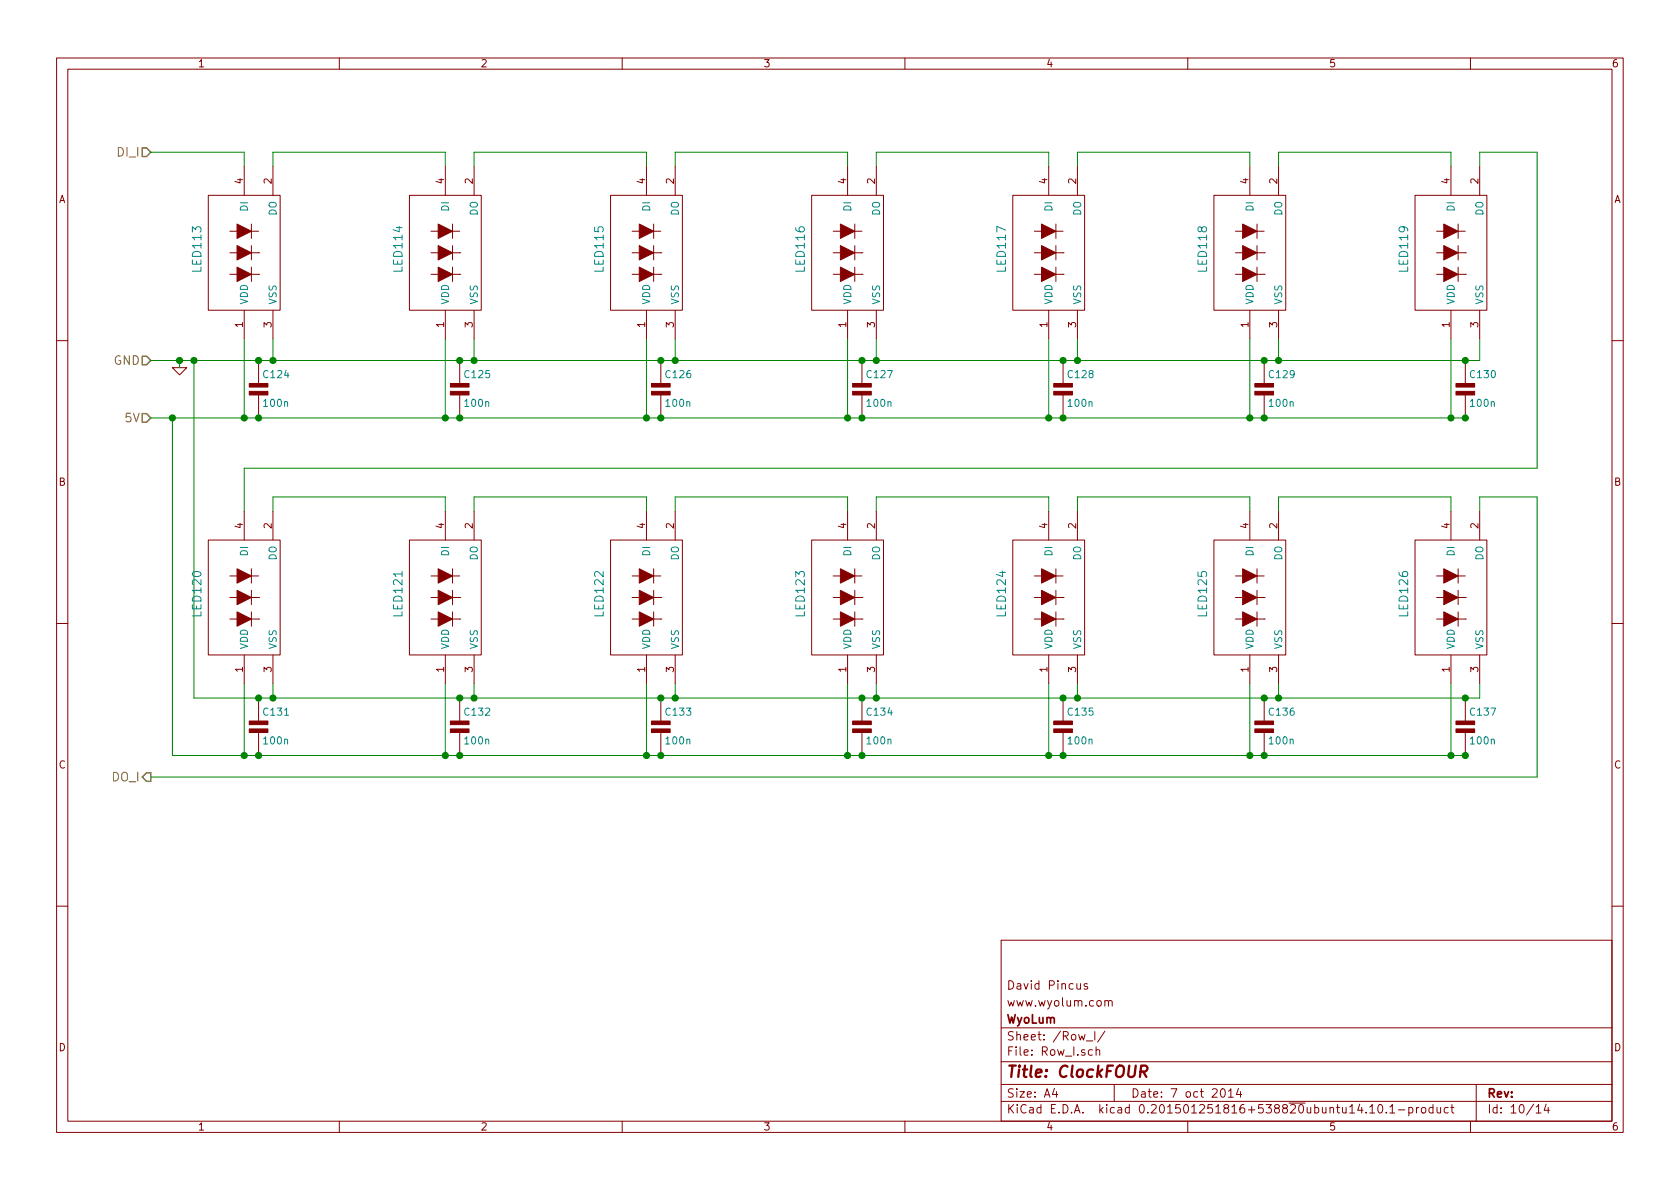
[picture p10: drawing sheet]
EESchema Schematic File Version 2
LIBS:ClockFOUR
LIBS:ClockFOUR-cache
EELAYER 25 0
EELAYER END
$Descr A4 11693 8268
encoding utf-8
Sheet 10 14
Title "ClockFOUR"
Date "7 oct 2014"
Rev ""
Comp "WyoLum"
Comment1 "www.wyolum.com"
Comment2 "David Pincus"
Comment3 ""
Comment4 ""
$EndDescr
Text HLabel 1050 5400 0    60   Output ~ 0
DO_I
Text HLabel 1050 2500 0    60   Input ~ 0
GND
Text HLabel 1050 1050 0    60   Input ~ 0
DI_I
Text HLabel 1050 2900 0    60   Input ~ 0
5V
$Comp
L GND #PWR017
U 1 1
P 1250 2550
F 0 "#PWR017" H 1250 2550 30  0001 C CNN
F 1 "GND" H 1250 2480 30  0001 C CNN
F 2 "" H 1250 2550 60  0001 C CNN
F 3 "" H 1250 2550 60  0001 C CNN
	1    1250 2550
	1    0    0    -1  
$EndComp
$Comp
L C2 C124
U 1 1
P 1800 2700
F 0 "C124" H 1825 2800 50  0000 L CNN
F 1 "100n" H 1825 2600 50  0000 L CNN
F 2 "C4_Pretty:c_0805_led" H 1800 2700 50  0001 C CNN
F 3 "" H 1800 2700 60  0001 C CNN
F 4 "CAP CER 0.1UF 25V 10% X7R 0805" H 1800 2900 60  0001 L CNN "Field4"
F 5 "100n, 25V" H 1800 3000 60  0001 L CNN "Field5"
F 6 "Surface Mount, MLCC" H 1800 3100 60  0001 L CNN "Field6"
F 7 "Kemet" H 1800 3200 60  0001 L CNN "Field7"
F 8 "C0805C104K3RACTU" H 1800 3300 60  0001 L CNN "Field8"
F 9 "Digikey" H 1800 3400 60  0001 L CNN "Field9"
F 10 "399-1168-1-ND" H 1800 3500 60  0001 L CNN "Field10"
F 11 "http://www.digikey.com/product-detail/en/C0805C104K3RACTU/399-1168-1-ND/411443" H 1800 3600 60  0001 L CNN "Field11"
	1    1800 2700
	1    0    0    -1  
$EndComp
Wire Wire Line
	1250 2500 1250 2550
Wire Wire Line
	1050 1050 1700 1050
Wire Wire Line
	1700 1050 1700 1150
Connection ~ 1250 2500
Wire Wire Line
	1900 1150 1900 1050
Wire Wire Line
	1900 1050 3100 1050
Wire Wire Line
	3100 1050 3100 1150
Wire Wire Line
	3300 1150 3300 1050
Wire Wire Line
	3300 1050 4500 1050
Wire Wire Line
	4500 1050 4500 1150
Wire Wire Line
	4700 1150 4700 1050
Wire Wire Line
	4700 1050 5900 1050
Wire Wire Line
	5900 1050 5900 1150
Wire Wire Line
	6100 1150 6100 1050
Wire Wire Line
	6100 1050 7300 1050
Wire Wire Line
	7300 1050 7300 1150
Wire Wire Line
	7500 1150 7500 1050
Wire Wire Line
	7500 1050 8700 1050
Wire Wire Line
	8700 1050 8700 1150
Wire Wire Line
	8900 1150 8900 1050
Wire Wire Line
	8900 1050 10100 1050
Wire Wire Line
	10100 1050 10100 1150
Wire Wire Line
	10300 1150 10300 1050
Wire Wire Line
	10300 1050 10700 1050
Wire Wire Line
	10700 3250 1700 3250
Wire Wire Line
	1700 3250 1700 3550
Wire Wire Line
	1900 3550 1900 3450
Wire Wire Line
	1900 3450 3100 3450
Wire Wire Line
	3100 3450 3100 3550
Wire Wire Line
	3300 3550 3300 3450
Wire Wire Line
	3300 3450 4500 3450
Wire Wire Line
	4500 3450 4500 3550
Wire Wire Line
	4700 3550 4700 3450
Wire Wire Line
	4700 3450 5900 3450
Wire Wire Line
	5900 3450 5900 3550
Wire Wire Line
	6100 3550 6100 3450
Wire Wire Line
	6100 3450 7300 3450
Wire Wire Line
	7300 3450 7300 3550
Wire Wire Line
	7500 3550 7500 3450
Wire Wire Line
	7500 3450 8700 3450
Wire Wire Line
	8700 3450 8700 3550
Wire Wire Line
	8900 3550 8900 3450
Wire Wire Line
	8900 3450 10100 3450
Wire Wire Line
	10100 3450 10100 3550
Wire Wire Line
	10300 3550 10300 3450
Wire Wire Line
	10300 3450 10700 3450
Wire Wire Line
	10700 3450 10700 5400
Wire Wire Line
	10700 5400 1050 5400
Wire Wire Line
	10700 1050 10700 3250
Wire Wire Line
	1050 2500 10300 2500
Wire Wire Line
	10300 2500 10300 2350
Wire Wire Line
	1050 2900 10200 2900
Wire Wire Line
	1900 2350 1900 2500
Connection ~ 1900 2500
Wire Wire Line
	3300 2350 3300 2500
Connection ~ 3300 2500
Wire Wire Line
	4700 2350 4700 2500
Connection ~ 4700 2500
Wire Wire Line
	6100 2350 6100 2500
Connection ~ 6100 2500
Wire Wire Line
	7500 2350 7500 2500
Connection ~ 7500 2500
Wire Wire Line
	8900 2350 8900 2500
Connection ~ 8900 2500
Wire Wire Line
	10100 2900 10100 2350
Wire Wire Line
	8700 2350 8700 2900
Connection ~ 8700 2900
Wire Wire Line
	7300 2350 7300 2900
Connection ~ 7300 2900
Wire Wire Line
	5900 2350 5900 2900
Connection ~ 5900 2900
Wire Wire Line
	4500 2350 4500 2900
Connection ~ 4500 2900
Wire Wire Line
	3100 2350 3100 2900
Connection ~ 3100 2900
Wire Wire Line
	1700 2350 1700 2900
Connection ~ 1700 2900
$Comp
L C2 C125
U 1 1
P 3200 2700
F 0 "C125" H 3225 2800 50  0000 L CNN
F 1 "100n" H 3225 2600 50  0000 L CNN
F 2 "C4_Pretty:c_0805_led" H 3200 2700 50  0001 C CNN
F 3 "" H 3200 2700 60  0001 C CNN
F 4 "CAP CER 0.1UF 25V 10% X7R 0805" H 3200 2900 60  0001 L CNN "Field4"
F 5 "100nF, 25V" H 3200 3000 60  0001 L CNN "Field5"
F 6 "Surface Mount, MLCC" H 3200 3100 60  0001 L CNN "Field6"
F 7 "Kemet" H 3200 3200 60  0001 L CNN "Field7"
F 8 "C0805C104K3RACTU" H 3200 3300 60  0001 L CNN "Field8"
F 9 "Digikey" H 3200 3400 60  0001 L CNN "Field9"
F 10 "399-1168-1-ND" H 3200 3500 60  0001 L CNN "Field10"
F 11 "http://www.digikey.com/product-detail/en/C0805C104K3RACTU/399-1168-1-ND/411443" H 3200 3600 60  0001 L CNN "Field11"
	1    3200 2700
	1    0    0    -1  
$EndComp
$Comp
L C2 C126
U 1 1
P 4600 2700
F 0 "C126" H 4625 2800 50  0000 L CNN
F 1 "100n" H 4625 2600 50  0000 L CNN
F 2 "C4_Pretty:c_0805_led" H 4600 2700 50  0001 C CNN
F 3 "" H 4600 2700 60  0001 C CNN
F 4 "CAP CER 0.1UF 25V 10% X7R 0805" H 4600 2900 60  0001 L CNN "Field4"
F 5 "100n, 25V" H 4600 3000 60  0001 L CNN "Field5"
F 6 "Surface Mount, MLCC" H 4600 3100 60  0001 L CNN "Field6"
F 7 "Kemet" H 4600 3200 60  0001 L CNN "Field7"
F 8 "C0805C104K3RACTU" H 4600 3300 60  0001 L CNN "Field8"
F 9 "Digikey" H 4600 3400 60  0001 L CNN "Field9"
F 10 "399-1168-1-ND" H 4600 3500 60  0001 L CNN "Field10"
F 11 "http://www.digikey.com/product-detail/en/C0805C104K3RACTU/399-1168-1-ND/411443" H 4600 3600 60  0001 L CNN "Field11"
	1    4600 2700
	1    0    0    -1  
$EndComp
$Comp
L C2 C127
U 1 1
P 6000 2700
F 0 "C127" H 6025 2800 50  0000 L CNN
F 1 "100n" H 6025 2600 50  0000 L CNN
F 2 "C4_Pretty:c_0805_led" H 6000 2700 50  0001 C CNN
F 3 "" H 6000 2700 60  0001 C CNN
F 4 "CAP CER 0.1UF 25V 10% X7R 0805" H 6000 2900 60  0001 L CNN "Field4"
F 5 "100nF, 25V" H 6000 3000 60  0001 L CNN "Field5"
F 6 "Surface Mount, MLCC" H 6000 3100 60  0001 L CNN "Field6"
F 7 "Kemet" H 6000 3200 60  0001 L CNN "Field7"
F 8 "C0805C104K3RACTU" H 6000 3300 60  0001 L CNN "Field8"
F 9 "Digikey" H 6000 3400 60  0001 L CNN "Field9"
F 10 "399-1168-1-ND" H 6000 3500 60  0001 L CNN "Field10"
F 11 "http://www.digikey.com/product-detail/en/C0805C104K3RACTU/399-1168-1-ND/411443" H 6000 3600 60  0001 L CNN "Field11"
	1    6000 2700
	1    0    0    -1  
$EndComp
$Comp
L C2 C128
U 1 1
P 7400 2700
F 0 "C128" H 7425 2800 50  0000 L CNN
F 1 "100n" H 7425 2600 50  0000 L CNN
F 2 "C4_Pretty:c_0805_led" H 7400 2700 50  0001 C CNN
F 3 "" H 7400 2700 60  0001 C CNN
F 4 "CAP CER 0.1UF 25V 10% X7R 0805" H 7400 2900 60  0001 L CNN "Field4"
F 5 "100n, 25V" H 7400 3000 60  0001 L CNN "Field5"
F 6 "Surface Mount, MLCC" H 7400 3100 60  0001 L CNN "Field6"
F 7 "Kemet" H 7400 3200 60  0001 L CNN "Field7"
F 8 "C0805C104K3RACTU" H 7400 3300 60  0001 L CNN "Field8"
F 9 "Digikey" H 7400 3400 60  0001 L CNN "Field9"
F 10 "399-1168-1-ND" H 7400 3500 60  0001 L CNN "Field10"
F 11 "http://www.digikey.com/product-detail/en/C0805C104K3RACTU/399-1168-1-ND/411443" H 7400 3600 60  0001 L CNN "Field11"
	1    7400 2700
	1    0    0    -1  
$EndComp
$Comp
L C2 C129
U 1 1
P 8800 2700
F 0 "C129" H 8825 2800 50  0000 L CNN
F 1 "100n" H 8825 2600 50  0000 L CNN
F 2 "C4_Pretty:c_0805_led" H 8800 2700 50  0001 C CNN
F 3 "" H 8800 2700 60  0001 C CNN
F 4 "CAP CER 0.1UF 25V 10% X7R 0805" H 8800 2900 60  0001 L CNN "Field4"
F 5 "100nF, 25V" H 8800 3000 60  0001 L CNN "Field5"
F 6 "Surface Mount, MLCC" H 8800 3100 60  0001 L CNN "Field6"
F 7 "Kemet" H 8800 3200 60  0001 L CNN "Field7"
F 8 "C0805C104K3RACTU" H 8800 3300 60  0001 L CNN "Field8"
F 9 "Digikey" H 8800 3400 60  0001 L CNN "Field9"
F 10 "399-1168-1-ND" H 8800 3500 60  0001 L CNN "Field10"
F 11 "http://www.digikey.com/product-detail/en/C0805C104K3RACTU/399-1168-1-ND/411443" H 8800 3600 60  0001 L CNN "Field11"
	1    8800 2700
	1    0    0    -1  
$EndComp
$Comp
L C2 C130
U 1 1
P 10200 2700
F 0 "C130" H 10225 2800 50  0000 L CNN
F 1 "100n" H 10225 2600 50  0000 L CNN
F 2 "C4_Pretty:c_0805_led" H 10200 2700 50  0001 C CNN
F 3 "" H 10200 2700 60  0001 C CNN
F 4 "CAP CER 0.1UF 25V 10% X7R 0805" H 10200 2900 60  0001 L CNN "Field4"
F 5 "100n, 25V" H 10200 3000 60  0001 L CNN "Field5"
F 6 "Surface Mount, MLCC" H 10200 3100 60  0001 L CNN "Field6"
F 7 "Kemet" H 10200 3200 60  0001 L CNN "Field7"
F 8 "C0805C104K3RACTU" H 10200 3300 60  0001 L CNN "Field8"
F 9 "Digikey" H 10200 3400 60  0001 L CNN "Field9"
F 10 "399-1168-1-ND" H 10200 3500 60  0001 L CNN "Field10"
F 11 "http://www.digikey.com/product-detail/en/C0805C104K3RACTU/399-1168-1-ND/411443" H 10200 3600 60  0001 L CNN "Field11"
	1    10200 2700
	1    0    0    -1  
$EndComp
Connection ~ 10100 2900
$Comp
L C2 C131
U 1 1
P 1800 5050
F 0 "C131" H 1825 5150 50  0000 L CNN
F 1 "100n" H 1825 4950 50  0000 L CNN
F 2 "C4_Pretty:c_0805_led" H 1800 5050 50  0001 C CNN
F 3 "" H 1800 5050 60  0001 C CNN
F 4 "CAP CER 0.1UF 25V 10% X7R 0805" H 1800 5250 60  0001 L CNN "Field4"
F 5 "100nF, 25V" H 1800 5350 60  0001 L CNN "Field5"
F 6 "Surface Mount, MLCC" H 1800 5450 60  0001 L CNN "Field6"
F 7 "Kemet" H 1800 5550 60  0001 L CNN "Field7"
F 8 "C0805C104K3RACTU" H 1800 5650 60  0001 L CNN "Field8"
F 9 "Digikey" H 1800 5750 60  0001 L CNN "Field9"
F 10 "399-1168-1-ND" H 1800 5850 60  0001 L CNN "Field10"
F 11 "http://www.digikey.com/product-detail/en/C0805C104K3RACTU/399-1168-1-ND/411443" H 1800 5950 60  0001 L CNN "Field11"
	1    1800 5050
	1    0    0    -1  
$EndComp
Wire Wire Line
	1350 2500 1350 4850
Wire Wire Line
	1350 4850 10300 4850
Wire Wire Line
	1900 4850 1900 4750
Wire Wire Line
	10300 4850 10300 4750
Connection ~ 1900 4850
Wire Wire Line
	8900 4850 8900 4750
Connection ~ 8900 4850
Wire Wire Line
	7500 4850 7500 4750
Connection ~ 7500 4850
Wire Wire Line
	6100 4850 6100 4750
Connection ~ 6100 4850
Wire Wire Line
	4700 4850 4700 4750
Connection ~ 4700 4850
Wire Wire Line
	3300 4850 3300 4750
Connection ~ 3300 4850
Connection ~ 1800 4850
Connection ~ 7400 2500
Connection ~ 8800 2500
Connection ~ 6000 2500
Connection ~ 6000 2900
Connection ~ 7400 2900
Connection ~ 8800 2900
Connection ~ 10200 2500
Connection ~ 10200 2900
Connection ~ 4600 2500
Connection ~ 4600 2900
Connection ~ 3200 2900
Connection ~ 3200 2500
Connection ~ 1800 2500
Connection ~ 1800 2900
Wire Wire Line
	1200 2900 1200 5250
Wire Wire Line
	1200 5250 10200 5250
Connection ~ 1200 2900
Wire Wire Line
	10100 4750 10100 5250
Connection ~ 1800 5250
Wire Wire Line
	8700 4750 8700 5250
Connection ~ 8700 5250
Wire Wire Line
	7300 4750 7300 5250
Connection ~ 7300 5250
Wire Wire Line
	5900 4750 5900 5250
Connection ~ 5900 5250
Wire Wire Line
	4500 4750 4500 5250
Connection ~ 4500 5250
Wire Wire Line
	3100 4750 3100 5250
Connection ~ 3100 5250
Wire Wire Line
	1700 4750 1700 5250
Connection ~ 1700 5250
$Comp
L C2 C132
U 1 1
P 3200 5050
F 0 "C132" H 3225 5150 50  0000 L CNN
F 1 "100n" H 3225 4950 50  0000 L CNN
F 2 "C4_Pretty:c_0805_led" H 3200 5050 50  0001 C CNN
F 3 "" H 3200 5050 60  0001 C CNN
F 4 "CAP CER 0.1UF 25V 10% X7R 0805" H 3200 5250 60  0001 L CNN "Field4"
F 5 "100n, 25V" H 3200 5350 60  0001 L CNN "Field5"
F 6 "Surface Mount, MLCC" H 3200 5450 60  0001 L CNN "Field6"
F 7 "Kemet" H 3200 5550 60  0001 L CNN "Field7"
F 8 "C0805C104K3RACTU" H 3200 5650 60  0001 L CNN "Field8"
F 9 "Digikey" H 3200 5750 60  0001 L CNN "Field9"
F 10 "399-1168-1-ND" H 3200 5850 60  0001 L CNN "Field10"
F 11 "http://www.digikey.com/product-detail/en/C0805C104K3RACTU/399-1168-1-ND/411443" H 3200 5950 60  0001 L CNN "Field11"
	1    3200 5050
	1    0    0    -1  
$EndComp
$Comp
L C2 C133
U 1 1
P 4600 5050
F 0 "C133" H 4625 5150 50  0000 L CNN
F 1 "100n" H 4625 4950 50  0000 L CNN
F 2 "C4_Pretty:c_0805_led" H 4600 5050 50  0001 C CNN
F 3 "" H 4600 5050 60  0001 C CNN
F 4 "CAP CER 0.1UF 25V 10% X7R 0805" H 4600 5250 60  0001 L CNN "Field4"
F 5 "100nF, 25V" H 4600 5350 60  0001 L CNN "Field5"
F 6 "Surface Mount, MLCC" H 4600 5450 60  0001 L CNN "Field6"
F 7 "Kemet" H 4600 5550 60  0001 L CNN "Field7"
F 8 "C0805C104K3RACTU" H 4600 5650 60  0001 L CNN "Field8"
F 9 "Digikey" H 4600 5750 60  0001 L CNN "Field9"
F 10 "399-1168-1-ND" H 4600 5850 60  0001 L CNN "Field10"
F 11 "http://www.digikey.com/product-detail/en/C0805C104K3RACTU/399-1168-1-ND/411443" H 4600 5950 60  0001 L CNN "Field11"
	1    4600 5050
	1    0    0    -1  
$EndComp
$Comp
L C2 C134
U 1 1
P 6000 5050
F 0 "C134" H 6025 5150 50  0000 L CNN
F 1 "100n" H 6025 4950 50  0000 L CNN
F 2 "C4_Pretty:c_0805_led" H 6000 5050 50  0001 C CNN
F 3 "" H 6000 5050 60  0001 C CNN
F 4 "CAP CER 0.1UF 25V 10% X7R 0805" H 6000 5250 60  0001 L CNN "Field4"
F 5 "100n, 25V" H 6000 5350 60  0001 L CNN "Field5"
F 6 "Surface Mount, MLCC" H 6000 5450 60  0001 L CNN "Field6"
F 7 "Kemet" H 6000 5550 60  0001 L CNN "Field7"
F 8 "C0805C104K3RACTU" H 6000 5650 60  0001 L CNN "Field8"
F 9 "Digikey" H 6000 5750 60  0001 L CNN "Field9"
F 10 "399-1168-1-ND" H 6000 5850 60  0001 L CNN "Field10"
F 11 "http://www.digikey.com/product-detail/en/C0805C104K3RACTU/399-1168-1-ND/411443" H 6000 5950 60  0001 L CNN "Field11"
	1    6000 5050
	1    0    0    -1  
$EndComp
$Comp
L C2 C135
U 1 1
P 7400 5050
F 0 "C135" H 7425 5150 50  0000 L CNN
F 1 "100n" H 7425 4950 50  0000 L CNN
F 2 "C4_Pretty:c_0805_led" H 7400 5050 50  0001 C CNN
F 3 "" H 7400 5050 60  0001 C CNN
F 4 "CAP CER 0.1UF 25V 10% X7R 0805" H 7400 5250 60  0001 L CNN "Field4"
F 5 "100nF, 25V" H 7400 5350 60  0001 L CNN "Field5"
F 6 "Surface Mount, MLCC" H 7400 5450 60  0001 L CNN "Field6"
F 7 "Kemet" H 7400 5550 60  0001 L CNN "Field7"
F 8 "C0805C104K3RACTU" H 7400 5650 60  0001 L CNN "Field8"
F 9 "Digikey" H 7400 5750 60  0001 L CNN "Field9"
F 10 "399-1168-1-ND" H 7400 5850 60  0001 L CNN "Field10"
F 11 "http://www.digikey.com/product-detail/en/C0805C104K3RACTU/399-1168-1-ND/411443" H 7400 5950 60  0001 L CNN "Field11"
	1    7400 5050
	1    0    0    -1  
$EndComp
$Comp
L C2 C136
U 1 1
P 8800 5050
F 0 "C136" H 8825 5150 50  0000 L CNN
F 1 "100n" H 8825 4950 50  0000 L CNN
F 2 "C4_Pretty:c_0805_led" H 8800 5050 50  0001 C CNN
F 3 "" H 8800 5050 60  0001 C CNN
F 4 "CAP CER 0.1UF 25V 10% X7R 0805" H 8800 5250 60  0001 L CNN "Field4"
F 5 "100n, 25V" H 8800 5350 60  0001 L CNN "Field5"
F 6 "Surface Mount, MLCC" H 8800 5450 60  0001 L CNN "Field6"
F 7 "Kemet" H 8800 5550 60  0001 L CNN "Field7"
F 8 "C0805C104K3RACTU" H 8800 5650 60  0001 L CNN "Field8"
F 9 "Digikey" H 8800 5750 60  0001 L CNN "Field9"
F 10 "399-1168-1-ND" H 8800 5850 60  0001 L CNN "Field10"
F 11 "http://www.digikey.com/product-detail/en/C0805C104K3RACTU/399-1168-1-ND/411443" H 8800 5950 60  0001 L CNN "Field11"
	1    8800 5050
	1    0    0    -1  
$EndComp
$Comp
L C2 C137
U 1 1
P 10200 5050
F 0 "C137" H 10225 5150 50  0000 L CNN
F 1 "100n" H 10225 4950 50  0000 L CNN
F 2 "C4_Pretty:c_0805_led" H 10200 5050 50  0001 C CNN
F 3 "" H 10200 5050 60  0001 C CNN
F 4 "CAP CER 0.1UF 25V 10% X7R 0805" H 10200 5250 60  0001 L CNN "Field4"
F 5 "100nF, 25V" H 10200 5350 60  0001 L CNN "Field5"
F 6 "Surface Mount, MLCC" H 10200 5450 60  0001 L CNN "Field6"
F 7 "Kemet" H 10200 5550 60  0001 L CNN "Field7"
F 8 "C0805C104K3RACTU" H 10200 5650 60  0001 L CNN "Field8"
F 9 "Digikey" H 10200 5750 60  0001 L CNN "Field9"
F 10 "399-1168-1-ND" H 10200 5850 60  0001 L CNN "Field10"
F 11 "http://www.digikey.com/product-detail/en/C0805C104K3RACTU/399-1168-1-ND/411443" H 10200 5950 60  0001 L CNN "Field11"
	1    10200 5050
	1    0    0    -1  
$EndComp
Connection ~ 10200 5250
Connection ~ 10200 4850
Connection ~ 8800 5250
Connection ~ 8800 4850
Connection ~ 7400 4850
Connection ~ 7400 5250
Connection ~ 6000 5250
Connection ~ 6000 4850
Connection ~ 4600 4850
Connection ~ 4600 5250
Connection ~ 3200 5250
Connection ~ 3200 4850
Connection ~ 1350 2500
Connection ~ 10100 5250
$Comp
L WS2812B LED113
U 1 1
P 1625 1725
F 0 "LED113" V 1375 1725 60  0000 C CNN
F 1 "WS2812B" V 2025 1725 60  0001 C CNN
F 2 "C4_Pretty:RGB_WS2811B" H 1625 1725 60  0001 C CNN
F 3 "~" H 1625 1725 60  0000 C CNN
	1    1625 1725
	1    0    0    -1  
$EndComp
$Comp
L WS2812B LED114
U 1 1
P 3025 1725
F 0 "LED114" V 2775 1725 60  0000 C CNN
F 1 "WS2812B" V 3425 1725 60  0001 C CNN
F 2 "C4_Pretty:RGB_WS2811B" H 3025 1725 60  0001 C CNN
F 3 "~" H 3025 1725 60  0000 C CNN
	1    3025 1725
	1    0    0    -1  
$EndComp
$Comp
L WS2812B LED115
U 1 1
P 4425 1725
F 0 "LED115" V 4175 1725 60  0000 C CNN
F 1 "WS2812B" V 4825 1725 60  0001 C CNN
F 2 "C4_Pretty:RGB_WS2811B" H 4425 1725 60  0001 C CNN
F 3 "~" H 4425 1725 60  0000 C CNN
	1    4425 1725
	1    0    0    -1  
$EndComp
$Comp
L WS2812B LED116
U 1 1
P 5825 1725
F 0 "LED116" V 5575 1725 60  0000 C CNN
F 1 "WS2812B" V 6225 1725 60  0001 C CNN
F 2 "C4_Pretty:RGB_WS2811B" H 5825 1725 60  0001 C CNN
F 3 "~" H 5825 1725 60  0000 C CNN
	1    5825 1725
	1    0    0    -1  
$EndComp
$Comp
L WS2812B LED117
U 1 1
P 7225 1725
F 0 "LED117" V 6975 1725 60  0000 C CNN
F 1 "WS2812B" V 7625 1725 60  0001 C CNN
F 2 "C4_Pretty:RGB_WS2811B" H 7225 1725 60  0001 C CNN
F 3 "~" H 7225 1725 60  0000 C CNN
	1    7225 1725
	1    0    0    -1  
$EndComp
$Comp
L WS2812B LED118
U 1 1
P 8625 1725
F 0 "LED118" V 8375 1725 60  0000 C CNN
F 1 "WS2812B" V 9025 1725 60  0001 C CNN
F 2 "C4_Pretty:RGB_WS2811B" H 8625 1725 60  0001 C CNN
F 3 "~" H 8625 1725 60  0000 C CNN
	1    8625 1725
	1    0    0    -1  
$EndComp
$Comp
L WS2812B LED119
U 1 1
P 10025 1725
F 0 "LED119" V 9775 1725 60  0000 C CNN
F 1 "WS2812B" V 10425 1725 60  0001 C CNN
F 2 "C4_Pretty:RGB_WS2811B" H 10025 1725 60  0001 C CNN
F 3 "~" H 10025 1725 60  0000 C CNN
	1    10025 1725
	1    0    0    -1  
$EndComp
$Comp
L WS2812B LED120
U 1 1
P 1625 4125
F 0 "LED120" V 1375 4125 60  0000 C CNN
F 1 "WS2812B" V 2025 4125 60  0001 C CNN
F 2 "C4_Pretty:RGB_WS2811B" H 1625 4125 60  0001 C CNN
F 3 "~" H 1625 4125 60  0000 C CNN
	1    1625 4125
	1    0    0    -1  
$EndComp
$Comp
L WS2812B LED121
U 1 1
P 3025 4125
F 0 "LED121" V 2775 4125 60  0000 C CNN
F 1 "WS2812B" V 3425 4125 60  0001 C CNN
F 2 "C4_Pretty:RGB_WS2811B" H 3025 4125 60  0001 C CNN
F 3 "~" H 3025 4125 60  0000 C CNN
	1    3025 4125
	1    0    0    -1  
$EndComp
$Comp
L WS2812B LED122
U 1 1
P 4425 4125
F 0 "LED122" V 4175 4125 60  0000 C CNN
F 1 "WS2812B" V 4825 4125 60  0001 C CNN
F 2 "C4_Pretty:RGB_WS2811B" H 4425 4125 60  0001 C CNN
F 3 "~" H 4425 4125 60  0000 C CNN
	1    4425 4125
	1    0    0    -1  
$EndComp
$Comp
L WS2812B LED123
U 1 1
P 5825 4125
F 0 "LED123" V 5575 4125 60  0000 C CNN
F 1 "WS2812B" V 6225 4125 60  0001 C CNN
F 2 "C4_Pretty:RGB_WS2811B" H 5825 4125 60  0001 C CNN
F 3 "~" H 5825 4125 60  0000 C CNN
	1    5825 4125
	1    0    0    -1  
$EndComp
$Comp
L WS2812B LED124
U 1 1
P 7225 4125
F 0 "LED124" V 6975 4125 60  0000 C CNN
F 1 "WS2812B" V 7625 4125 60  0001 C CNN
F 2 "C4_Pretty:RGB_WS2811B" H 7225 4125 60  0001 C CNN
F 3 "~" H 7225 4125 60  0000 C CNN
	1    7225 4125
	1    0    0    -1  
$EndComp
$Comp
L WS2812B LED125
U 1 1
P 8625 4125
F 0 "LED125" V 8375 4125 60  0000 C CNN
F 1 "WS2812B" V 9025 4125 60  0001 C CNN
F 2 "C4_Pretty:RGB_WS2811B" H 8625 4125 60  0001 C CNN
F 3 "~" H 8625 4125 60  0000 C CNN
	1    8625 4125
	1    0    0    -1  
$EndComp
$Comp
L WS2812B LED126
U 1 1
P 10025 4125
F 0 "LED126" V 9775 4125 60  0000 C CNN
F 1 "WS2812B" V 10425 4125 60  0001 C CNN
F 2 "C4_Pretty:RGB_WS2811B" H 10025 4125 60  0001 C CNN
F 3 "~" H 10025 4125 60  0000 C CNN
	1    10025 4125
	1    0    0    -1  
$EndComp
$EndSCHEMATC
